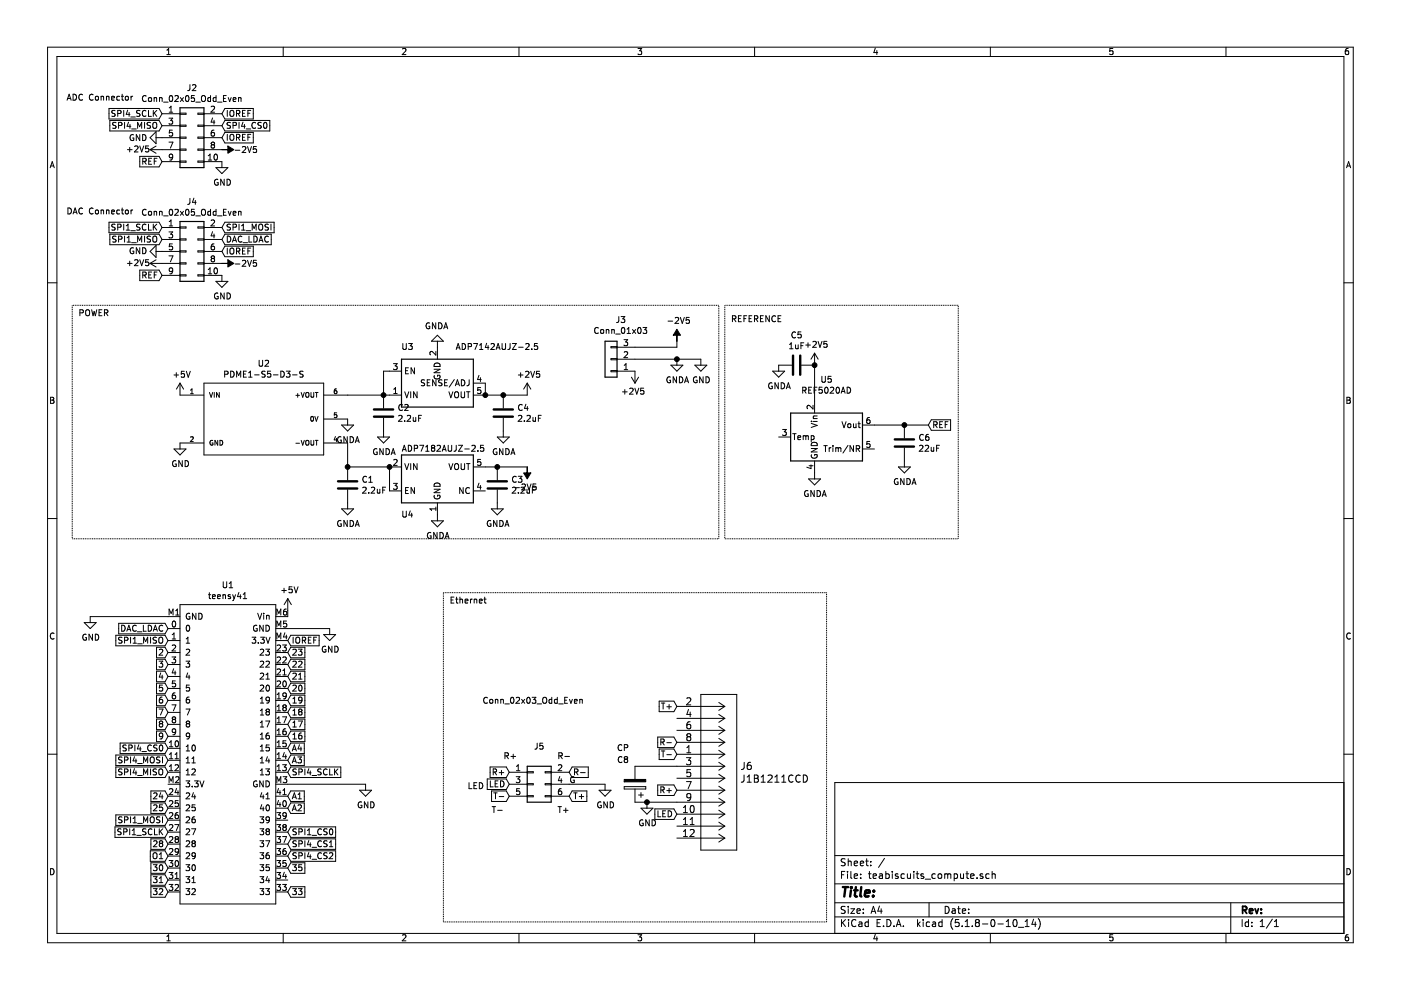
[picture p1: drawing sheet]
EESchema Schematic File Version 4
EELAYER 30 0
EELAYER END
$Descr A4 11693 8268
encoding utf-8
Sheet 1 1
Title ""
Date ""
Rev ""
Comp ""
Comment1 ""
Comment2 ""
Comment3 ""
Comment4 ""
$EndDescr
$Comp
L power:+5V #PWR013
U 1 1
P 2400 5100
F 0 "#PWR013" H 2400 4950 50  0001 C CNN
F 1 "+5V" H 2415 5273 50  0000 C CNN
F 2 "" H 2400 5100 50  0001 C CNN
F 3 "" H 2400 5100 50  0001 C CNN
	1    2400 5100
	1    0    0    -1  
$EndComp
Wire Wire Line
	2400 5150 2400 5100
$Comp
L power:GND #PWR014
U 1 1
P 2750 5250
F 0 "#PWR014" H 2750 5000 50  0001 C CNN
F 1 "GND" H 2755 5077 50  0000 C CNN
F 2 "" H 2750 5250 50  0001 C CNN
F 3 "" H 2750 5250 50  0001 C CNN
	1    2750 5250
	1    0    0    -1  
$EndComp
$Comp
L power:GND #PWR07
U 1 1
P 750 5150
F 0 "#PWR07" H 750 4900 50  0001 C CNN
F 1 "GND" H 755 4977 50  0000 C CNN
F 2 "" H 750 5150 50  0001 C CNN
F 3 "" H 750 5150 50  0001 C CNN
	1    750  5150
	1    0    0    -1  
$EndComp
Wire Wire Line
	2750 5250 2400 5250
Wire Wire Line
	750  5150 1400 5150
$Comp
L power:GND #PWR016
U 1 1
P 3050 6550
F 0 "#PWR016" H 3050 6300 50  0001 C CNN
F 1 "GND" H 3055 6377 50  0000 C CNN
F 2 "" H 3050 6550 50  0001 C CNN
F 3 "" H 3050 6550 50  0001 C CNN
	1    3050 6550
	1    0    0    -1  
$EndComp
Text GLabel 2400 6650 2    50   Input ~ 0
A1
Text GLabel 2400 6750 2    50   Input ~ 0
A2
Text GLabel 2400 6350 2    50   Input ~ 0
A3
Text GLabel 2400 6250 2    50   Input ~ 0
A4
Text GLabel 1400 7150 0    50   Input ~ 0
O1
Text GLabel 1400 6250 0    50   Input ~ 0
SPI4_CS0
Text GLabel 1400 6350 0    50   Input ~ 0
SPI4_MOSI
Text GLabel 1400 6450 0    50   Input ~ 0
SPI4_MISO
Text GLabel 2400 6450 2    50   Input ~ 0
SPI4_SCLK
Text GLabel 2400 7150 2    50   Input ~ 0
SPI4_CS2
Text GLabel 2400 7050 2    50   Input ~ 0
SPI4_CS1
Text GLabel 2400 6950 2    50   Input ~ 0
SPI1_CS0
Wire Wire Line
	2400 6550 3050 6550
Text GLabel 1400 6850 0    50   Input ~ 0
SPI1_MOSI
Text GLabel 1400 6950 0    50   Input ~ 0
SPI1_SCLK
$Comp
L teabiscuits_compute-rescue:teensy41-teensy41 U1
U 1 1
P 1900 5750
F 0 "U1" H 1900 6615 50  0000 C CNN
F 1 "teensy41" H 1900 6524 50  0000 C CNN
F 2 "teensy41:teensy41" H 1600 5900 50  0001 C CNN
F 3 "" H 1600 5900 50  0001 C CNN
	1    1900 5750
	1    0    0    -1  
$EndComp
Text GLabel 1400 5350 0    50   Input ~ 0
SPI1_MISO
Text GLabel 1400 5450 0    50   Input ~ 0
2
Text GLabel 1400 5550 0    50   Input ~ 0
3
Text GLabel 1400 5650 0    50   Input ~ 0
4
Text GLabel 1400 5750 0    50   Input ~ 0
5
Text GLabel 1400 5850 0    50   Input ~ 0
6
Text GLabel 1400 5950 0    50   Input ~ 0
7
Text GLabel 1400 6050 0    50   Input ~ 0
8
Text GLabel 1400 6150 0    50   Input ~ 0
9
Text GLabel 1400 6650 0    50   Input ~ 0
24
Text GLabel 1400 6750 0    50   Input ~ 0
25
Text GLabel 1400 7050 0    50   Input ~ 0
28
Text GLabel 1400 7250 0    50   Input ~ 0
30
Text GLabel 1400 7350 0    50   Input ~ 0
31
Text GLabel 1400 7450 0    50   Input ~ 0
32
Text GLabel 2400 7450 2    50   Input ~ 0
33
Text GLabel 2400 7250 2    50   Input ~ 0
35
Text GLabel 2400 6150 2    50   Input ~ 0
16
Text GLabel 2400 6050 2    50   Input ~ 0
17
Text GLabel 2400 5950 2    50   Input ~ 0
18
Text GLabel 2400 5850 2    50   Input ~ 0
19
Text GLabel 2400 5750 2    50   Input ~ 0
20
Text GLabel 2400 5650 2    50   Input ~ 0
21
Text GLabel 2400 5550 2    50   Input ~ 0
22
Text GLabel 2400 5450 2    50   Input ~ 0
23
Text GLabel 1350 950  0    50   Input ~ 0
SPI4_SCLK
Text GLabel 2400 5350 2    50   Input ~ 0
IOREF
Text GLabel 1850 950  2    50   Input ~ 0
IOREF
Text GLabel 1850 1150 2    50   Input ~ 0
IOREF
Text GLabel 1850 1050 2    50   Input ~ 0
SPI4_CS0
Text GLabel 1350 1050 0    50   Input ~ 0
SPI4_MISO
$Comp
L power:GND #PWR0102
U 1 1
P 1350 1150
F 0 "#PWR0102" H 1350 900 50  0001 C CNN
F 1 "GND" V 1350 950 50  0000 C CNN
F 2 "" H 1350 1150 50  0001 C CNN
F 3 "" H 1350 1150 50  0001 C CNN
	1    1350 1150
	0    1    1    0   
$EndComp
Text Notes 550  850  0    50   ~ 0
ADC Connector
$Comp
L Connector_Generic:Conn_01x03 J3
U 1 1
P 5100 3000
F 0 "J3" H 5018 2675 50  0000 C CNN
F 1 "Conn_01x03" H 5018 2766 50  0000 C CNN
F 2 "JST1_5_3p:JST" H 5100 3000 50  0001 C CNN
F 3 "~" H 5100 3000 50  0001 C CNN
	1    5100 3000
	-1   0    0    1   
$EndComp
Wire Wire Line
	5650 3000 5300 3000
Wire Wire Line
	5300 2900 5650 2900
Wire Wire Line
	5650 2900 5650 2850
$Comp
L power:-2V5 #PWR0107
U 1 1
P 5650 2850
F 0 "#PWR0107" H 5650 2950 50  0001 C CNN
F 1 "-2V5" H 5665 3023 50  0000 C CNN
F 2 "" H 5650 2850 50  0001 C CNN
F 3 "" H 5650 2850 50  0001 C CNN
	1    5650 2850
	1    0    0    -1  
$EndComp
$Comp
L power:+2V5 #PWR0108
U 1 1
P 5300 3100
F 0 "#PWR0108" H 5300 2950 50  0001 C CNN
F 1 "+2V5" H 5315 3273 50  0000 C CNN
F 2 "" H 5300 3100 50  0001 C CNN
F 3 "" H 5300 3100 50  0001 C CNN
	1    5300 3100
	-1   0    0    1   
$EndComp
$Comp
L power:GNDA #PWR0109
U 1 1
P 5650 3000
F 0 "#PWR0109" H 5650 2750 50  0001 C CNN
F 1 "GNDA" H 5655 2827 50  0000 C CNN
F 2 "" H 5650 3000 50  0001 C CNN
F 3 "" H 5650 3000 50  0001 C CNN
	1    5650 3000
	1    0    0    -1  
$EndComp
Text Notes 650  2650 0    50   ~ 0
POWER
Wire Notes Line
	6000 2550 600  2550
Wire Notes Line
	600  2550 600  4500
Wire Notes Line
	600  4500 6000 4500
Wire Notes Line
	6000 4500 6000 2550
$Comp
L power:GND #PWR0117
U 1 1
P 5850 3000
F 0 "#PWR0117" H 5850 2750 50  0001 C CNN
F 1 "GND" H 5855 2827 50  0000 C CNN
F 2 "" H 5850 3000 50  0001 C CNN
F 3 "" H 5850 3000 50  0001 C CNN
	1    5850 3000
	1    0    0    -1  
$EndComp
Wire Wire Line
	5850 3000 5650 3000
Connection ~ 5650 3000
$Comp
L Connector_Generic:Conn_02x03_Odd_Even J5
U 1 1
P 4450 6550
F 0 "J5" H 4500 6867 50  0000 C CNN
F 1 "Conn_02x03_Odd_Even" H 4450 7250 50  0000 C CNN
F 2 "Connector_PinHeader_2.00mm:PinHeader_2x03_P2.00mm_Vertical" H 4450 6550 50  0001 C CNN
F 3 "~" H 4450 6550 50  0001 C CNN
	1    4450 6550
	1    0    0    -1  
$EndComp
$Comp
L 2020-08-31_16-07-22:J1B1211CCD J6
U 1 1
P 5650 5900
F 0 "J6" H 6178 5403 60  0000 L CNN
F 1 "J1B1211CCD" H 6178 5297 60  0000 L CNN
F 2 "footprints:J1B1211CCD" H 6050 5240 60  0001 C CNN
F 3 "" H 5650 5900 60  0000 C CNN
	1    5650 5900
	1    0    0    -1  
$EndComp
$Comp
L Device:CP C8
U 1 1
P 5300 6550
F 0 "C8" H 5400 6350 50  0000 C CNN
F 1 "CP" H 5400 6250 50  0000 C CNN
F 2 "Capacitor_THT:C_Rect_L4.0mm_W2.5mm_P2.50mm" H 5338 6400 50  0001 C CNN
F 3 "~" H 5300 6550 50  0001 C CNN
	1    5300 6550
	-1   0    0    1   
$EndComp
Wire Notes Line
	6900 7700 6900 4950
Wire Notes Line
	6900 4950 3700 4950
Wire Notes Line
	3700 4950 3700 7700
Wire Notes Line
	3700 7700 6900 7700
Text Notes 3750 5050 0    50   ~ 0
Ethernet
Text Notes 4200 6350 0    50   ~ 0
R+
Text Notes 4650 6350 0    50   ~ 0
R-
Text Notes 3900 6600 0    50   ~ 0
LED
Text Notes 4750 6550 0    50   ~ 0
G
Text Notes 4100 6800 0    50   ~ 0
T-
Text Notes 4650 6800 0    50   ~ 0
T+
Text GLabel 4250 6650 0    50   Input ~ 0
T-
Text GLabel 4750 6650 2    50   Input ~ 0
T+
Text GLabel 5650 6200 0    50   Input ~ 0
R-
Text GLabel 5650 6600 0    50   Input ~ 0
R+
Text GLabel 5650 5900 0    50   Input ~ 0
T+
Text GLabel 4750 6450 2    50   Input ~ 0
R-
Text GLabel 5650 6300 0    50   Input ~ 0
T-
Text GLabel 4250 6450 0    50   Input ~ 0
R+
Text GLabel 4250 6550 0    50   Input ~ 0
LED
Text GLabel 5650 6800 0    50   Input ~ 0
LED
$Comp
L power:GND #PWR0126
U 1 1
P 5050 6550
F 0 "#PWR0126" H 5050 6300 50  0001 C CNN
F 1 "GND" H 5055 6377 50  0000 C CNN
F 2 "" H 5050 6550 50  0001 C CNN
F 3 "" H 5050 6550 50  0001 C CNN
	1    5050 6550
	1    0    0    -1  
$EndComp
$Comp
L power:GND #PWR0127
U 1 1
P 5400 6700
F 0 "#PWR0127" H 5400 6450 50  0001 C CNN
F 1 "GND" H 5405 6527 50  0000 C CNN
F 2 "" H 5400 6700 50  0001 C CNN
F 3 "" H 5400 6700 50  0001 C CNN
	1    5400 6700
	1    0    0    -1  
$EndComp
Wire Wire Line
	5650 6700 5400 6700
Wire Wire Line
	5050 6550 4750 6550
Wire Wire Line
	5650 6400 5300 6400
Wire Wire Line
	5300 6700 5400 6700
Connection ~ 5400 6700
Text GLabel 1850 2100 2    50   Input ~ 0
IOREF
Text Notes 550  1800 0    50   ~ 0
DAC Connector
Text GLabel 1850 1900 2    50   Input ~ 0
SPI1_MOSI
Text GLabel 1350 1900 0    50   Input ~ 0
SPI1_SCLK
Text GLabel 1350 2000 0    50   Input ~ 0
SPI1_MISO
$Comp
L power:GND #PWR0115
U 1 1
P 1350 2100
F 0 "#PWR0115" H 1350 1850 50  0001 C CNN
F 1 "GND" V 1350 1900 50  0000 C CNN
F 2 "" H 1350 2100 50  0001 C CNN
F 3 "" H 1350 2100 50  0001 C CNN
	1    1350 2100
	0    1    -1   0   
$EndComp
$Comp
L power:+2V5 #PWR0113
U 1 1
P 1350 2200
F 0 "#PWR0113" H 1350 2050 50  0001 C CNN
F 1 "+2V5" V 1350 2400 50  0000 C CNN
F 2 "" H 1350 2200 50  0001 C CNN
F 3 "" H 1350 2200 50  0001 C CNN
	1    1350 2200
	0    -1   -1   0   
$EndComp
$Comp
L power:-2V5 #PWR0114
U 1 1
P 1850 2200
F 0 "#PWR0114" H 1850 2300 50  0001 C CNN
F 1 "-2V5" V 1850 2400 50  0000 C CNN
F 2 "" H 1850 2200 50  0001 C CNN
F 3 "" H 1850 2200 50  0001 C CNN
	1    1850 2200
	0    1    1    0   
$EndComp
$Comp
L PDME1-S5-D3-S:PDME1-S5-D3-S U2
U 1 1
P 2200 3500
F 0 "U2" H 2200 3965 50  0000 C CNN
F 1 "PDME1-S5-D3-S" H 2200 3874 50  0000 C CNN
F 2 "PDME1-S5-D3-S:CONV_PDME1-S5-D3-S" H 2200 3500 50  0001 L BNN
F 3 "CUI" H 2200 3500 50  0001 L BNN
F 4 "10.16mm" H 2200 3500 50  0001 L BNN "Field4"
F 5 "05/02/2019" H 2200 3500 50  0001 L BNN "Field5"
F 6 "Manufacturer recommendations" H 2200 3500 50  0001 L BNN "Field6"
	1    2200 3500
	1    0    0    -1  
$EndComp
$Comp
L teabiscuits_compute-rescue:ADP7182AUJZ-2.5-Regulator_Linear U4
U 1 1
P 3650 4000
F 0 "U4" H 3400 4300 50  0000 C CNN
F 1 "ADP7182AUJZ-2.5" H 3700 3750 50  0000 C CNN
F 2 "Package_TO_SOT_SMD:TSOT-23-5" H 3650 3600 50  0001 C CIN
F 3 "https://www.analog.com/media/en/technical-documentation/data-sheets/ADP7182.pdf" H 3650 3500 50  0001 C CNN
	1    3650 4000
	1    0    0    1   
$EndComp
$Comp
L Regulator_Linear:ADP7142AUJZ-2.5 U3
U 1 1
P 3650 3200
F 0 "U3" H 3400 2900 50  0000 C CNN
F 1 "ADP7142AUJZ-2.5" H 4150 2900 50  0000 C CNN
F 2 "Package_TO_SOT_SMD:TSOT-23-5" H 3650 2800 50  0001 C CIN
F 3 "https://www.analog.com/media/en/technical-documentation/data-sheets/ADP7142.pdf" H 3650 2700 50  0001 C CNN
	1    3650 3200
	1    0    0    1   
$EndComp
Wire Wire Line
	2900 3300 3200 3300
$Comp
L power:-2V5 #PWR0103
U 1 1
P 4400 3900
F 0 "#PWR0103" H 4400 4000 50  0001 C CNN
F 1 "-2V5" H 4415 4073 50  0000 C CNN
F 2 "" H 4400 3900 50  0001 C CNN
F 3 "" H 4400 3900 50  0001 C CNN
	1    4400 3900
	-1   0    0    1   
$EndComp
$Comp
L power:+2V5 #PWR0104
U 1 1
P 4400 3300
F 0 "#PWR0104" H 4400 3150 50  0001 C CNN
F 1 "+2V5" H 4415 3473 50  0000 C CNN
F 2 "" H 4400 3300 50  0001 C CNN
F 3 "" H 4400 3300 50  0001 C CNN
	1    4400 3300
	1    0    0    -1  
$EndComp
Wire Wire Line
	4400 3900 4150 3900
Wire Wire Line
	4050 3300 4200 3300
$Comp
L power:+5V #PWR0105
U 1 1
P 1500 3300
F 0 "#PWR0105" H 1500 3150 50  0001 C CNN
F 1 "+5V" H 1515 3473 50  0000 C CNN
F 2 "" H 1500 3300 50  0001 C CNN
F 3 "" H 1500 3300 50  0001 C CNN
	1    1500 3300
	1    0    0    -1  
$EndComp
$Comp
L power:GND #PWR0106
U 1 1
P 1500 3700
F 0 "#PWR0106" H 1500 3450 50  0001 C CNN
F 1 "GND" H 1505 3527 50  0000 C CNN
F 2 "" H 1500 3700 50  0001 C CNN
F 3 "" H 1500 3700 50  0001 C CNN
	1    1500 3700
	1    0    0    -1  
$EndComp
$Comp
L power:GNDA #PWR0110
U 1 1
P 2900 3500
F 0 "#PWR0110" H 2900 3250 50  0001 C CNN
F 1 "GNDA" H 2905 3327 50  0000 C CNN
F 2 "" H 2900 3500 50  0001 C CNN
F 3 "" H 2900 3500 50  0001 C CNN
	1    2900 3500
	1    0    0    -1  
$EndComp
$Comp
L power:GNDA #PWR0111
U 1 1
P 3650 4300
F 0 "#PWR0111" H 3650 4050 50  0001 C CNN
F 1 "GNDA" H 3655 4127 50  0000 C CNN
F 2 "" H 3650 4300 50  0001 C CNN
F 3 "" H 3650 4300 50  0001 C CNN
	1    3650 4300
	1    0    0    -1  
$EndComp
$Comp
L power:GNDA #PWR0116
U 1 1
P 3650 2900
F 0 "#PWR0116" H 3650 2650 50  0001 C CNN
F 1 "GNDA" H 3655 2727 50  0000 C CNN
F 2 "" H 3650 2900 50  0001 C CNN
F 3 "" H 3650 2900 50  0001 C CNN
	1    3650 2900
	-1   0    0    1   
$EndComp
$Comp
L power:-2V5 #PWR0118
U 1 1
P 1850 1250
F 0 "#PWR0118" H 1850 1350 50  0001 C CNN
F 1 "-2V5" V 1850 1450 50  0000 C CNN
F 2 "" H 1850 1250 50  0001 C CNN
F 3 "" H 1850 1250 50  0001 C CNN
	1    1850 1250
	0    1    1    0   
$EndComp
$Comp
L Device:C C4
U 1 1
P 4200 3450
F 0 "C4" H 4315 3496 50  0000 L CNN
F 1 "2.2uF" H 4315 3405 50  0000 L CNN
F 2 "Capacitor_SMD:C_0805_2012Metric" H 4238 3300 50  0001 C CNN
F 3 "~" H 4200 3450 50  0001 C CNN
	1    4200 3450
	1    0    0    -1  
$EndComp
Wire Wire Line
	4050 3200 4050 3300
Connection ~ 4050 3300
Connection ~ 4200 3300
Wire Wire Line
	4200 3300 4400 3300
$Comp
L power:GNDA #PWR0119
U 1 1
P 4200 3600
F 0 "#PWR0119" H 4200 3350 50  0001 C CNN
F 1 "GNDA" H 4205 3427 50  0000 C CNN
F 2 "" H 4200 3600 50  0001 C CNN
F 3 "" H 4200 3600 50  0001 C CNN
	1    4200 3600
	1    0    0    -1  
$EndComp
Wire Wire Line
	2900 3700 2900 3900
Wire Wire Line
	2900 3900 3250 3900
$Comp
L Device:C C2
U 1 1
P 3200 3450
F 0 "C2" H 3315 3496 50  0000 L CNN
F 1 "2.2uF" H 3315 3405 50  0000 L CNN
F 2 "Capacitor_SMD:C_0805_2012Metric" H 3238 3300 50  0001 C CNN
F 3 "~" H 3200 3450 50  0001 C CNN
	1    3200 3450
	1    0    0    -1  
$EndComp
Connection ~ 3200 3300
Wire Wire Line
	3200 3300 3250 3300
$Comp
L power:GNDA #PWR0120
U 1 1
P 3200 3600
F 0 "#PWR0120" H 3200 3350 50  0001 C CNN
F 1 "GNDA" H 3205 3427 50  0000 C CNN
F 2 "" H 3200 3600 50  0001 C CNN
F 3 "" H 3200 3600 50  0001 C CNN
	1    3200 3600
	1    0    0    -1  
$EndComp
Wire Wire Line
	3250 4100 3250 3900
Connection ~ 3250 3900
Wire Wire Line
	3200 3300 3200 3100
Wire Wire Line
	3200 3100 3250 3100
$Comp
L Device:C C1
U 1 1
P 2900 4050
F 0 "C1" H 3015 4096 50  0000 L CNN
F 1 "2.2uF" H 3015 4005 50  0000 L CNN
F 2 "Capacitor_SMD:C_0805_2012Metric" H 2938 3900 50  0001 C CNN
F 3 "~" H 2900 4050 50  0001 C CNN
	1    2900 4050
	1    0    0    -1  
$EndComp
$Comp
L power:GNDA #PWR0121
U 1 1
P 2900 4200
F 0 "#PWR0121" H 2900 3950 50  0001 C CNN
F 1 "GNDA" H 2905 4027 50  0000 C CNN
F 2 "" H 2900 4200 50  0001 C CNN
F 3 "" H 2900 4200 50  0001 C CNN
	1    2900 4200
	1    0    0    -1  
$EndComp
Connection ~ 2900 3900
$Comp
L Device:C C3
U 1 1
P 4150 4050
F 0 "C3" H 4265 4096 50  0000 L CNN
F 1 "2.2uF" H 4265 4005 50  0000 L CNN
F 2 "Capacitor_SMD:C_0805_2012Metric" H 4188 3900 50  0001 C CNN
F 3 "~" H 4150 4050 50  0001 C CNN
	1    4150 4050
	1    0    0    -1  
$EndComp
$Comp
L power:GNDA #PWR0122
U 1 1
P 4150 4200
F 0 "#PWR0122" H 4150 3950 50  0001 C CNN
F 1 "GNDA" H 4155 4027 50  0000 C CNN
F 2 "" H 4150 4200 50  0001 C CNN
F 3 "" H 4150 4200 50  0001 C CNN
	1    4150 4200
	1    0    0    -1  
$EndComp
Connection ~ 4150 3900
Wire Wire Line
	4150 3900 4050 3900
$Comp
L Connector_Generic:Conn_02x05_Odd_Even J2
U 1 1
P 1550 1150
F 0 "J2" H 1600 1567 50  0000 C CNN
F 1 "Conn_02x05_Odd_Even" H 1600 1476 50  0000 C CNN
F 2 "Connector_PinHeader_2.54mm:PinHeader_2x05_P2.54mm_Horizontal" H 1550 1150 50  0001 C CNN
F 3 "~" H 1550 1150 50  0001 C CNN
	1    1550 1150
	1    0    0    -1  
$EndComp
$Comp
L Connector_Generic:Conn_02x05_Odd_Even J4
U 1 1
P 1550 2100
F 0 "J4" H 1600 2517 50  0000 C CNN
F 1 "Conn_02x05_Odd_Even" H 1600 2426 50  0000 C CNN
F 2 "Connector_PinHeader_2.54mm:PinHeader_2x05_P2.54mm_Horizontal" H 1550 2100 50  0001 C CNN
F 3 "~" H 1550 2100 50  0001 C CNN
	1    1550 2100
	1    0    0    -1  
$EndComp
Text GLabel 1350 1350 0    50   Input ~ 0
REF
Text GLabel 1350 2300 0    50   Input ~ 0
REF
$Comp
L power:GND #PWR0123
U 1 1
P 1850 1350
F 0 "#PWR0123" H 1850 1100 50  0001 C CNN
F 1 "GND" H 1855 1177 50  0000 C CNN
F 2 "" H 1850 1350 50  0001 C CNN
F 3 "" H 1850 1350 50  0001 C CNN
	1    1850 1350
	1    0    0    -1  
$EndComp
$Comp
L power:GND #PWR0124
U 1 1
P 1850 2300
F 0 "#PWR0124" H 1850 2050 50  0001 C CNN
F 1 "GND" H 1855 2127 50  0000 C CNN
F 2 "" H 1850 2300 50  0001 C CNN
F 3 "" H 1850 2300 50  0001 C CNN
	1    1850 2300
	1    0    0    -1  
$EndComp
$Comp
L Device:C C6
U 1 1
P 7550 3700
F 0 "C6" H 7665 3746 50  0000 L CNN
F 1 "22uF" H 7665 3655 50  0000 L CNN
F 2 "Capacitor_SMD:C_0805_2012Metric" H 7588 3550 50  0001 C CNN
F 3 "~" H 7550 3700 50  0001 C CNN
	1    7550 3700
	1    0    0    -1  
$EndComp
$Comp
L Device:C C5
U 1 1
P 6650 3050
F 0 "C5" V 6398 3050 50  0000 C CNN
F 1 "1uF" V 6489 3050 50  0000 C CNN
F 2 "Capacitor_SMD:C_0805_2012Metric" H 6688 2900 50  0001 C CNN
F 3 "~" H 6650 3050 50  0001 C CNN
	1    6650 3050
	0    1    1    0   
$EndComp
$Comp
L power:+2V5 #PWR0125
U 1 1
P 6800 3050
F 0 "#PWR0125" H 6800 2900 50  0001 C CNN
F 1 "+2V5" H 6815 3223 50  0000 C CNN
F 2 "" H 6800 3050 50  0001 C CNN
F 3 "" H 6800 3050 50  0001 C CNN
	1    6800 3050
	1    0    0    -1  
$EndComp
$Comp
L power:GNDA #PWR0128
U 1 1
P 6500 3050
F 0 "#PWR0128" H 6500 2800 50  0001 C CNN
F 1 "GNDA" H 6505 2877 50  0000 C CNN
F 2 "" H 6500 3050 50  0001 C CNN
F 3 "" H 6500 3050 50  0001 C CNN
	1    6500 3050
	1    0    0    -1  
$EndComp
$Comp
L power:GNDA #PWR0129
U 1 1
P 6800 3950
F 0 "#PWR0129" H 6800 3700 50  0001 C CNN
F 1 "GNDA" H 6805 3777 50  0000 C CNN
F 2 "" H 6800 3950 50  0001 C CNN
F 3 "" H 6800 3950 50  0001 C CNN
	1    6800 3950
	1    0    0    -1  
$EndComp
$Comp
L power:GNDA #PWR0130
U 1 1
P 7550 3850
F 0 "#PWR0130" H 7550 3600 50  0001 C CNN
F 1 "GNDA" H 7555 3677 50  0000 C CNN
F 2 "" H 7550 3850 50  0001 C CNN
F 3 "" H 7550 3850 50  0001 C CNN
	1    7550 3850
	1    0    0    -1  
$EndComp
Wire Wire Line
	6800 3350 6800 3050
Connection ~ 6800 3050
Wire Wire Line
	7300 3550 7550 3550
Text GLabel 7750 3550 2    50   Input ~ 0
REF
Wire Wire Line
	7750 3550 7550 3550
Connection ~ 7550 3550
Wire Notes Line
	6050 2550 6050 4500
Wire Notes Line
	6050 4500 8000 4500
Wire Notes Line
	8000 4500 8000 2550
Wire Notes Line
	8000 2550 6050 2550
Text Notes 6100 2700 0    50   ~ 0
REFERENCE
$Comp
L Reference_Voltage:REF5020AD U5
U 1 1
P 6900 3650
F 0 "U5" H 6900 4131 50  0000 C CNN
F 1 "REF5020AD" H 6900 4040 50  0000 C CNN
F 2 "Package_SO:SOIC-8_3.9x4.9mm_P1.27mm" H 6825 3400 50  0001 L CIN
F 3 "http://www.ti.com/lit/ds/symlink/ref5030.pdf" H 6850 3650 50  0001 C CIN
	1    6900 3650
	1    0    0    -1  
$EndComp
Text GLabel 1400 5250 0    50   Input ~ 0
DAC_LDAC
Text GLabel 1850 2000 2    50   Input ~ 0
DAC_LDAC
$Comp
L power:+2V5 #PWR?
U 1 1
P 1350 1250
F 0 "#PWR?" H 1350 1100 50  0001 C CNN
F 1 "+2V5" V 1350 1450 50  0000 C CNN
F 2 "" H 1350 1250 50  0001 C CNN
F 3 "" H 1350 1250 50  0001 C CNN
	1    1350 1250
	0    -1   -1   0   
$EndComp
$EndSCHEMATC
